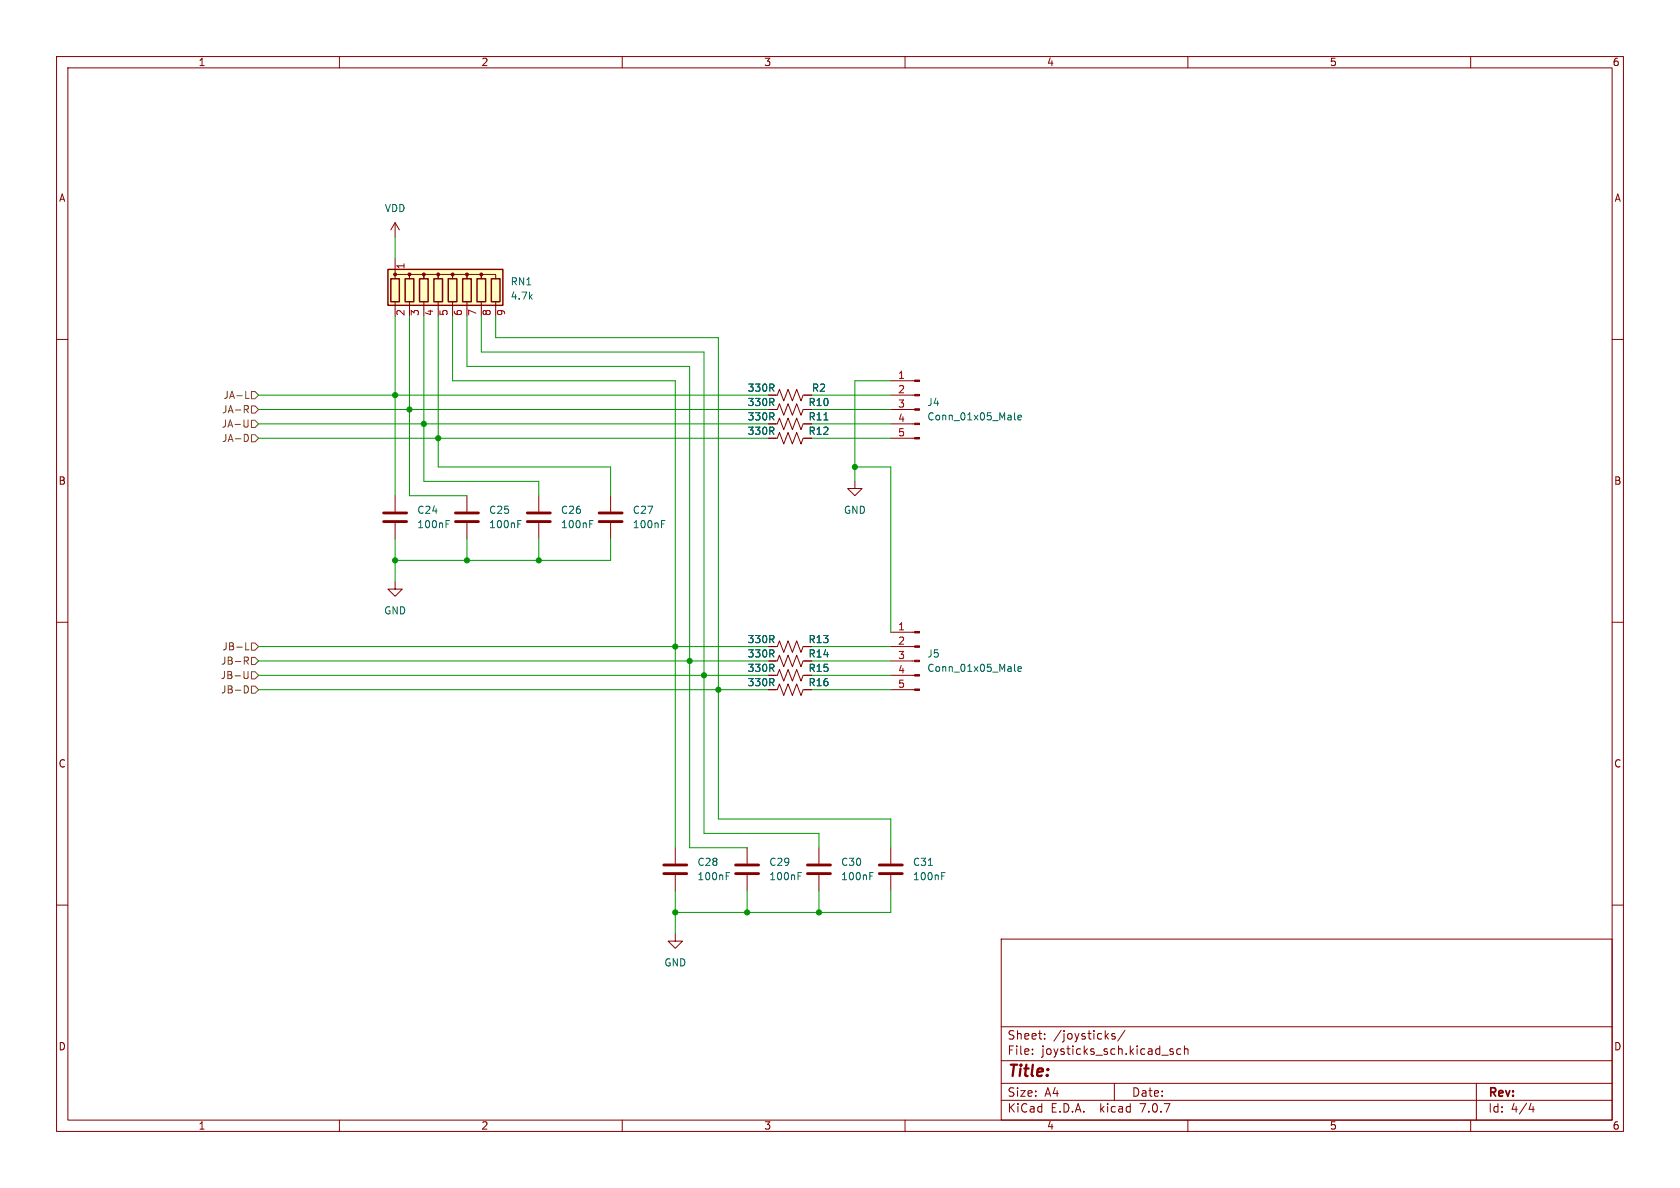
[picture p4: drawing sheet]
<svg xmlns="http://www.w3.org/2000/svg" width="297mm" height="210mm" viewBox="0 0 297 210" stroke-linecap="round" stroke-linejoin="round" font-family="sans-serif">
<g fill="none" stroke="#840000" stroke-width=".18">
<path d="M10 10h277v190h-277zM12 12h273v186h-273zM60 10v2M110 10v2M160 10v2M210 10v2M260 10v2M69.8 39.4v2.5M69.8 39.4l-.7 1.2M69.8 39.4l.8 1.2M10 60h2M69.8 49.3v-.8h2.6v.8v-.8h2.5v.8v-.8h2.6v.8v-.8h2.5v.8v-.8h2.5v.8v-.8h2.6v.8v-.8h2.5v.8"/>
<path d="M69.8 45.7v2.6M69.8 53.3v2.6M72.4 53.3v1.3M74.9 53.3v1.3M77.5 53.3v1.3M80 53.3v1.3M82.5 53.3v1.3M85.1 53.3v1.3M87.6 53.3v1.3M285 60h2M135.9 77.5h1.5l.4-1 .8 2 .7-2 .8 2 .7-2 .8 2 .4-1h1.5M135.9 69.9h1.5l.4-1.1 .8 2.1 .7-2.1 .8 2.1 .7-2.1 .8 2.1 .4-1h1.5"/>
<path d="M135.9 74.9h1.5l.4-1 .8 2 .7-2 .8 2 .7-2 .8 2 .4-1h1.5M135.9 72.4h1.5l.4-1 .8 2 .7-2 .8 2 .7-2 .8 2 .4-1h1.5M157.5 77.5h4.2M157.5 74.9h4.2M157.5 72.4h4.2M157.5 69.9h4.2M157.5 67.3h4.2M69.8 87.6v2.8M69.8 92.5v2.8M82.5 87.6v2.8M82.5 92.5v2.8M95.2 87.6v2.8"/>
<path d="M95.2 92.5v2.8M107.9 87.6v2.8M107.9 92.5v2.8M151.1 85.1v1.3h1.3l-1.3 1.2-1.2-1.2h1.2M10 110h2M69.8 102.9v1.2h1.3l-1.3 1.3-1.2-1.3h1.2M135.9 119.4h1.5l.4-1 .8 2 .7-2 .8 2 .7-2 .8 2 .4-1h1.5M135.9 116.8h1.5l.4-1 .8 2.1 .7-2.1 .8 2.1 .7-2.1 .8 2.1 .4-1.1h1.5M135.9 114.3h1.5l.4-1 .8 2 .7-2 .8 2 .7-2 .8 2 .4-1h1.5M157.5 119.4h4.2M157.5 116.8h4.2M157.5 114.3h4.2"/>
<path d="M157.5 111.8h4.2M285 110h2M135.9 121.9h1.5l.4-1 .8 2 .7-2 .8 2 .7-2 .8 2 .4-1h1.5M157.5 121.9h4.2M10 160h2M119.4 149.9v2.8M119.4 154.7v2.8M132.1 149.9v2.8M132.1 154.7v2.8M144.8 149.9v2.8M144.8 154.7v2.8M157.5 149.9v2.8"/>
<path d="M157.5 154.7v2.8M285 160h2M119.4 165.1v1.3h1.2l-1.2 1.2-1.3-1.2h1.3M177 166h108v32h-108zM60 198v2M110 198v2M160 198v2M177 194.5h108M177 191.5h108M177 187.5h108M177 181.5h108M182.5 186.3v.1"/>
<path d="M182.5 185.5v.1M184.7 183.6v.1M184.7 182.8v.1M197 191.5v3M197.1 182.8l-.4-.1-.2 .2 .1 .2 .5 .2v.3h-.6M198.9 182.1l-1.3 2M206.8 185.7l.7 .4-.3 .3-.4-.1M207.4 185.5l-.4-.1-.2 .2M208.7 185.5l-.4-.1-.3 .3v.4l.2 .2h.5M209.4 185.5l.2-.1 .4 .1v.9M209.4 184.9v1.5M210 198v2"/>
<path d="M260 198v2M261 191.5v6.5M270.7 195l-.4 1.1h.9M271 195.6v1"/>
</g>
<g fill="none" stroke="#840000" stroke-width=".51">
<path d="M67.8 92.2h4.1M67.8 90.7h4.1M80.5 92.2h4.1M80.5 90.7h4.1M93.2 92.2h4.1M93.2 90.7h4.1M105.9 92.2h4.1M105.9 90.7h4.1M117.3 154.4h4.1M117.3 152.9h4.1M130 154.4h4.1M130 152.9h4.1"/>
<path d="M142.7 154.4h4.1M142.7 152.9h4.1M155.4 154.4h4.1M155.4 152.9h4.1"/>
</g>
<g fill="none" stroke="#006464" stroke-width=".18">
<path d="M145.7 74.2h.7M179.4 73v1.1l.1 .1M180 73.8l.6-.1-.1-.2-.4-.1-.1 .2v.6h.5M78.9 92.6h.4M78.9 92h.6M91.6 92.6h.4M91.6 92h.6M104.3 92.6h.4M104.3 92h.6M117 92.6h.4M117 92h.6M179.4 117.4v1.1l.1 .2"/>
<path d="M180 118.3l.6-.2-.1-.2-.4-.1-.1 .2v.6h.5M128.4 154.9h.4M128.4 154.2h.6M141.1 154.9h.4M141.1 154.2h.6M153.8 154.9h.4M153.8 154.2h.6M164.1 153h.7M166.5 154.9h.4M166.5 154.2h.6"/>
</g>
<path d="M68.6 47.6h20.3v6.4h-20.3z" fill="#ffffc2" stroke="#ffffc2" stroke-width=".18"/>
<path d="M68.6 47.6h20.3v6.4h-20.3zM69.1 49.3h1.5v4h-1.5zM71.6 49.3h1.6v4h-1.6zM74.2 49.3h1.5v4h-1.5zM76.7 49.3h1.5v4h-1.5zM79.2 49.3h1.6v4h-1.6zM81.8 49.3h1.5v4h-1.5zM84.3 49.3h1.6v4h-1.6zM86.9 49.3h1.5v4h-1.5z" fill="none" stroke="#840000" stroke-width=".25"/>
<g fill="#840000" stroke="#840000" stroke-width=".18">
<path d="M161.7 121.8h.9v.2h-.9z"/>
<path d="M161.7 119.3h.9v.2h-.9z"/>
<path d="M161.7 116.7h.9v.3h-.9z"/>
<path d="M161.7 114.2h.9v.2h-.9z"/>
<path d="M161.7 111.6h.9v.3h-.9z"/>
<path d="M161.7 77.3h.9v.3h-.9z"/>
<path d="M161.7 74.8h.9v.3h-.9z"/>
<path d="M161.7 72.3h.9v.2h-.9z"/>
<path d="M161.7 69.7h.9v.3h-.9z"/>
<path d="M161.7 67.2h.9v.2h-.9z"/>
<circle cx="69.8" cy="48.5" r=".25"/>
<circle cx="72.4" cy="48.5" r=".25"/>
<circle cx="74.9" cy="48.5" r=".25"/>
<circle cx="77.5" cy="48.5" r=".25"/>
<circle cx="80" cy="48.5" r=".25"/>
<circle cx="82.5" cy="48.5" r=".25"/>
<circle cx="85.1" cy="48.5" r=".25"/>
</g>
<g fill="none" stroke="#725600" stroke-width=".18">
<path d="M43.2 71.7h.5l.2 .2-.1 .4-.6 .1M43.4 70.4h.6M43.5 76.8a.68 .68 0 0 1 .4 .6 .68 .68 0 0 1-.4 .6M43.5 72.4l.4 .6M43.9 74.2v1.1l-.2 .1-.3 .1M44.4 74.3h.7l.6 .6-.6 .7h-.7zM44.4 69.2h.7l.6 .7-.6 .6h-.7zM44.4 76.8h.7l.6 .7-.6 .6h-.7zM44.4 71.8h.7l.6 .6-.6 .6h-.7zM43.2 116.1h.5l.2 .3-.1 .4h-.6M43.4 114.9h.6M43.5 116.8l.4 .6"/>
<path d="M43.9 118.7l-.1 1.1-.2 .2-.3-.1M44.4 116.2h.7l.6 .6-.6 .7h-.7zM44.4 113.7h.7l.6 .6-.6 .6h-.7zM44.4 118.7h.7l.6 .7-.6 .6h-.7zM43.2 121.2a.64 .64 0 0 1 .7 .7 .64 .64 0 0 1-.7 .6M44.4 121.3h.7l.6 .6-.6 .7h-.7z"/>
</g>
<g fill="none" stroke="#009600" stroke-width=".18">
<path d="M69.8 41.9v3.8M69.8 55.9v31.7M72.4 55.9v31.7h10.1M74.9 55.9v29.2h20.3v2.5M77.5 55.9v26.7h30.4v5M80 55.9v11.4h39.4v82.6M82.5 55.9v8.9h39.4v85.1h10.2M85.1 55.9v6.3h39.4v85.1h20.3v2.6M87.6 55.9v3.8h39.4v85.1h30.5v5.1M45.7 74.9h90.2M45.7 72.4h90.2M45.7 69.9h90.2"/>
<path d="M45.7 77.5h90.2M143.5 74.9h14M143.5 72.4h14M143.5 69.9h14M143.5 77.5h14M157.5 67.3h-6.4v17.8M69.8 95.3v7.6M82.5 95.3v3.8M95.2 95.3v3.8M107.9 95.3v3.8h-38.1M151.1 82.6h6.4v29.2M45.7 116.8h90.2"/>
<path d="M45.7 119.4h90.2M45.7 114.3h90.2M143.5 116.8h14M143.5 119.4h14M143.5 114.3h14M45.7 121.9h90.2M143.5 121.9h14M119.4 157.5v7.6M132.1 157.5v3.8M144.8 157.5v3.8M157.5 157.5v3.8h-38.1"/>
</g>
<g fill="#009600" stroke="#009600" stroke-width=".18">
<circle cx="119.4" cy="161.3" r=".46"/>
<circle cx="127" cy="121.9" r=".46"/>
<circle cx="132.1" cy="161.3" r=".46"/>
<circle cx="144.8" cy="161.3" r=".46"/>
<circle cx="82.5" cy="99.1" r=".46"/>
<circle cx="95.2" cy="99.1" r=".46"/>
<circle cx="119.4" cy="114.3" r=".46"/>
<circle cx="121.9" cy="116.8" r=".46"/>
<circle cx="124.5" cy="119.4" r=".46"/>
<circle cx="69.8" cy="69.9" r=".46"/>
<circle cx="69.8" cy="99.1" r=".46"/>
<circle cx="74.9" cy="74.9" r=".46"/>
<circle cx="72.4" cy="72.4" r=".46"/>
<circle cx="77.5" cy="77.5" r=".46"/>
<circle cx="151.1" cy="82.6" r=".46"/>
</g>
<text font-size="2.8" fill="#840000" x="178" y="190.9">Title:</text>
<g font-size="2.1" fill="#840000">
<text x="178" y="184">Sheet:</text>
<text x="186.2" y="184">/joysticks/</text>
<text x="178" y="186.7">File:</text>
<text x="184.1" y="186.7">joysticks_sch.kicad_sch</text>
<text x="178" y="196.9">KiCad</text>
<text x="178" y="194.1">Size:</text>
<text x="184.7" y="194.1">A4</text>
<text x="185.7" y="196.9">E.D.A.</text>
<text x="194.6" y="196.9">kicad</text>
<text x="200" y="194.1">Date:</text>
<text x="201.8" y="196.9">7.0.7</text>
<text x="263" y="194.3">Rev:</text>
<text x="263" y="196.9">Id:</text>
<text x="267.1" y="196.9">4/4</text>
</g>
<g font-size="1.8" fill="#840000">
<text x="35" y="11.9">1</text>
<text x="85" y="11.9">2</text>
<text x="135" y="11.9">3</text>
<text x="185" y="11.9">4</text>
<text x="235" y="11.9">5</text>
<text x="285" y="11.9">6</text>
<text x="10.3" y="35.9">A</text>
<text x="285.3" y="35.9">A</text>
<text x="71.8" y="56" transform="rotate(-90 71.8 56)">2</text>
<text x="74.4" y="56" transform="rotate(-90 74.4 56)">3</text>
<text x="76.9" y="56" transform="rotate(-90 76.9 56)">4</text>
<text x="79.5" y="56" transform="rotate(-90 79.5 56)">5</text>
<text x="82" y="56" transform="rotate(-90 82 56)">6</text>
<text x="84.5" y="56" transform="rotate(-90 84.5 56)">7</text>
<text x="87.1" y="56" transform="rotate(-90 87.1 56)">8</text>
<text x="10.3" y="85.9">B</text>
<text x="285.3" y="85.9">B</text>
<text x="10.3" y="135.9">C</text>
<text x="285.3" y="135.9">C</text>
<text x="10.3" y="185.9">D</text>
<text x="285.3" y="185.9">D</text>
<text x="35" y="199.9">1</text>
<text x="85" y="199.9">2</text>
<text x="135" y="199.9">3</text>
<text x="185" y="199.9">4</text>
<text x="235" y="199.9">5</text>
<text x="285" y="199.9">6</text>
</g>
<g font-size="1.8" fill="#006464">
<text x="67.9" y="37.7">VDD</text>
<text x="90.2" y="53.2">4.7k</text>
<text x="90.2" y="50.6">RN1</text>
<text x="132.1" y="69.4">330R</text>
<text x="132.1" y="72">330R</text>
<text x="142.8" y="72">R10</text>
<text x="143.4" y="69.4">R2</text>
<text x="163.8" y="72">J4</text>
<text x="132.1" y="77.1">330R</text>
<text x="132.1" y="74.5">330R</text>
<text x="142.8" y="77.1">R12</text>
<text x="142.8" y="74.5">R11</text>
<text x="163.8" y="74.5">Conn_01x05_Male</text>
<text x="73.7" y="93.6">100nF</text>
<text x="73.7" y="91">C24</text>
<text x="86.4" y="93.6">100nF</text>
<text x="86.4" y="91">C25</text>
<text x="99.1" y="93.6">100nF</text>
<text x="99.1" y="91">C26</text>
<text x="111.8" y="93.6">100nF</text>
<text x="111.8" y="91">C27</text>
<text x="149.1" y="91">GND</text>
<text x="67.8" y="108.8">GND</text>
<text x="132.1" y="113.9">330R</text>
<text x="142.8" y="113.9">R13</text>
<text x="132.1" y="119">330R</text>
<text x="132.1" y="116.4">330R</text>
<text x="142.8" y="119">R15</text>
<text x="142.8" y="116.4">R14</text>
<text x="163.8" y="116.4">J5</text>
<text x="163.8" y="119">Conn_01x05_Male</text>
<text x="132.1" y="121.5">330R</text>
<text x="142.8" y="121.5">R16</text>
<text x="123.2" y="155.8">100nF</text>
<text x="123.2" y="153.3">C28</text>
<text x="135.9" y="155.8">100nF</text>
<text x="135.9" y="153.3">C29</text>
<text x="148.6" y="155.8">100nF</text>
<text x="148.6" y="153.3">C30</text>
<text x="161.3" y="155.8">100nF</text>
<text x="161.3" y="153.3">C31</text>
<text x="117.3" y="171">GND</text>
</g>
<g font-size="1.8" fill="#a90000">
<text x="71.8" y="47.7" transform="rotate(-90 71.8 47.7)">1</text>
<text x="89.6" y="56" transform="rotate(-90 89.6 56)">9</text>
<text x="158.7" y="67.1">1</text>
<text x="158.7" y="69.6">2</text>
<text x="158.7" y="72.1">3</text>
<text x="158.7" y="74.7">4</text>
<text x="158.7" y="77.2">5</text>
<text x="158.7" y="111.5">1</text>
<text x="158.7" y="114">2</text>
<text x="158.7" y="116.6">3</text>
<text x="158.7" y="119.1">4</text>
<text x="158.7" y="121.7">5</text>
</g>
<g font-size="1.8" fill="#725600">
<text x="39.4" y="70.7">JA-L</text>
<text x="39.1" y="75.8">JA-U</text>
<text x="39.2" y="73.3">JA-R</text>
<text x="39.2" y="78.3">JA-D</text>
<text x="39" y="117.7">JB-R</text>
<text x="39.2" y="115.2">JB-L</text>
<text x="38.9" y="120.2">JB-U</text>
<text x="39" y="122.8">JB-D</text>
</g>
</svg>
